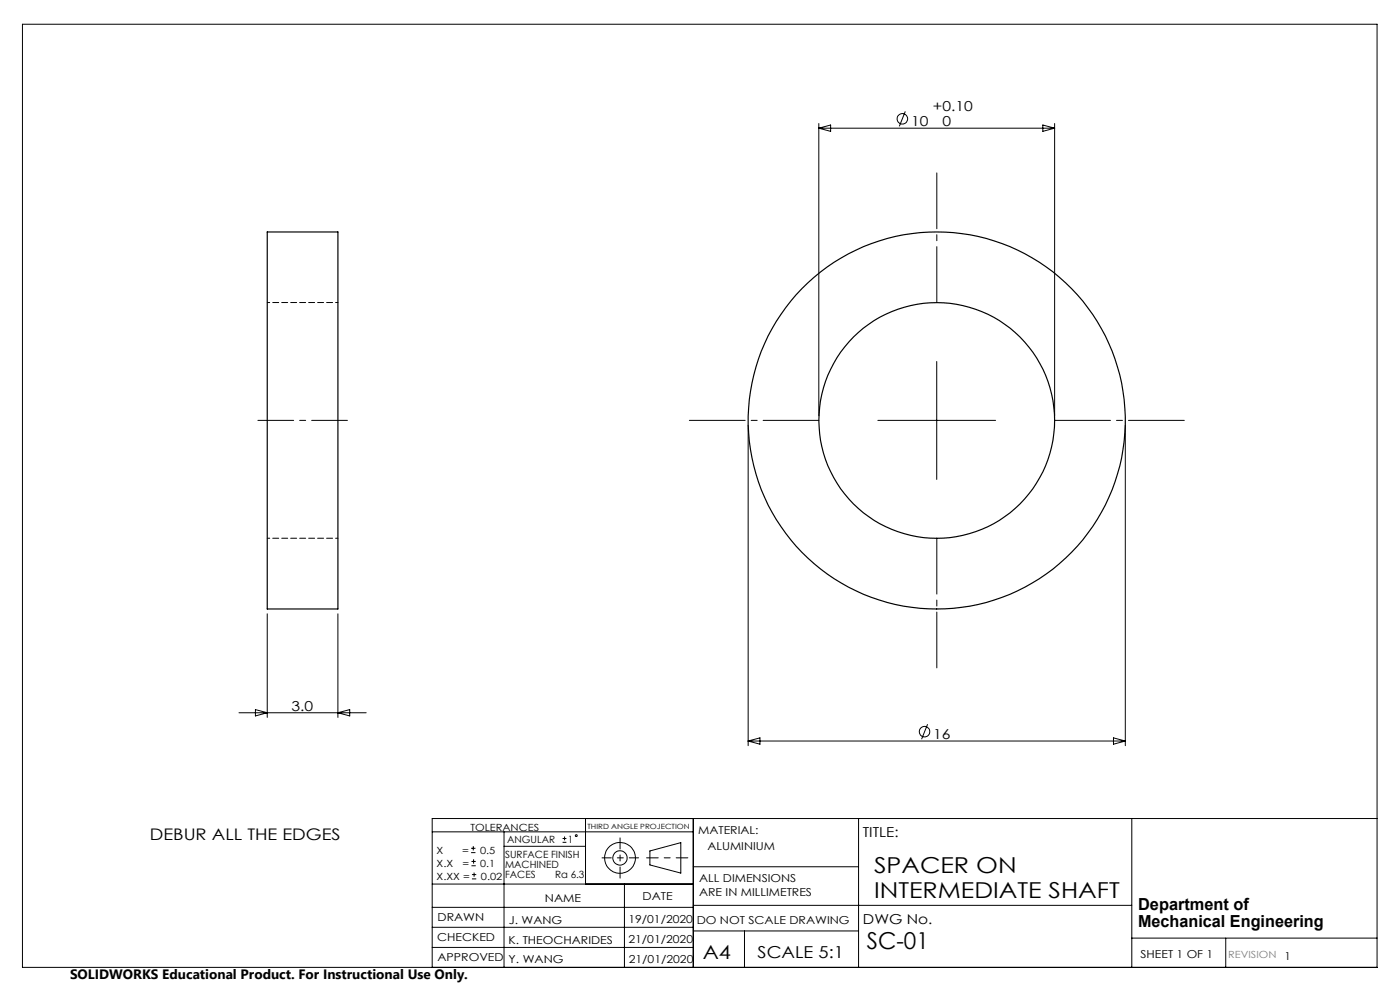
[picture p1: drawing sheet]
<svg xmlns="http://www.w3.org/2000/svg" width="297mm" height="210mm" viewBox="0 0 297 210" stroke-linecap="round" stroke-linejoin="round" font-family="sans-serif">
<g fill="none" stroke="#000" stroke-width=".21">
<path d="M4.8 5.1h287.3v200.1h-287.3zM173.7 26.2v62M173.7 27.2h50M173.7 27.2l2.5-.7v1.4zM192.1 23.6l-1.3 3.2M221.2 26.5l2.5 .7-2.5 .7zM223.7 26.2v62M198.7 76.7v25M158.7 90.2v68M186.2 89.2h25M238.7 90.2v68M56.7 130.2v22"/>
<path d="M71.7 130.2v22M50.7 151.2h27M54.2 150.5l2.5 .7-2.5 .7zM71.7 151.2l2.5-.7v1.4zM158.7 157.2h80M158.7 157.2l2.5-.7v1.4zM196.8 153.6l-1.3 3.2M236.2 156.5l2.5 .7-2.5 .7zM91.7 176.5h55.4M99.9 179.9h1M100.4 179.5v.9M106.9 176.5v28.7"/>
<path d="M106.9 179.5h17.3M119.3 178.7h.9M119.3 177.9h.9M119.8 177.4v.9M124.2 173.6v13.9M147.1 173.6v31.6M182.1 173.6v31.6M240.1 173.6v31.6M292.1 173.6h-200.4v31.6M91.7 196.7h55.4M91.7 192.5h55.4M91.7 187.5h55.4"/>
<path d="M99.9 180.9h1M100 183.6h.9M100 182.7h.9M100.1 186.4h.9M100.1 185.5h.9M100.5 182.3v.9M100.6 185.1v.9M132.5 187.5v17.7M137.9 180.5l6.5-1.8v6.5l-6.5-1.7zM147.1 183.9h35M147.1 197.5h35M147.1 192h93"/>
<path d="M157.9 197.5v7.7M240.1 199h52M260 199v6.2M91.7 201h55.4"/>
<circle cx="191.4" cy="25.2" r="1.11"/>
<circle cx="196.1" cy="155.2" r="1.11"/>
<circle cx="122.2" cy="177.3" r=".2"/>
<circle cx="131.5" cy="182" r="1.52"/>
<circle cx="131.5" cy="182" r="3.3"/>
</g>
<path d="M145.9 182h-8.7" fill="none" stroke="#000" stroke-width=".21" stroke-dasharray="15.2 1.3 1.3 1.3" stroke-dashoffset="12.8"/>
<path d="M131.5 177.7v8.6" fill="none" stroke="#000" stroke-width=".21" stroke-dasharray="15.2 1.3 1.3 1.3" stroke-dashoffset="12.9"/>
<path d="M127.7 182h7.8" fill="none" stroke="#000" stroke-width=".21" stroke-dasharray="15.2 1.3 1.3 1.3" stroke-dashoffset="13.3"/>
<path d="M198.7 64.2v-27.5M173.7 89.2h-27.5M223.7 89.2h27.5M198.7 114.2v27.5" fill="none" stroke="#000" stroke-width=".21" stroke-dasharray="15.2 1.3 1.3 1.3" stroke-dashoffset="3.4"/>
<path d="M73.7 89.2h-19" fill="none" stroke="#000" stroke-width=".21" stroke-dasharray="15.2 1.3 1.3 1.3" stroke-dashoffset="7.6"/>
<g fill="none" stroke="#000" stroke-width=".25">
<path d="M56.7 49.2h15v80h-15z"/>
<circle cx="198.7" cy="89.2" r="25"/>
<circle cx="198.7" cy="89.2" r="40"/>
</g>
<path d="M71.7 64.2h-15M56.7 114.2h15" fill="none" stroke="#000" stroke-width=".21" stroke-dasharray="1.3 .6" stroke-dashoffset=".8"/>
<text font-size="4.9" x="183.9" y="201.4">SC-01</text>
<g font-size="4.7">
<text x="185.4" y="185.2">SPACER ON</text>
<text x="185.4" y="190.4">INTERMEDIATE SHAFT</text>
</g>
<text font-size="4.1" x="149.1" y="203.3">A4</text>
<g font-size="3.5">
<text x="241.4" y="193.1">Department of</text>
<text x="241.4" y="196.6">Mechanical Engineering</text>
<text x="160.7" y="203.2">SCALE 5:1</text>
</g>
<text font-size="3.4" x="31.8" y="178.3">DEBUR ALL THE EDGES</text>
<g font-size="2.9">
<text x="197.9" y="23.5">+0.10</text>
<text x="193.3" y="26.7">10</text>
<text x="199.9" y="26.8">0</text>
<text x="61.8" y="150.8">3.0</text>
<text x="198" y="156.7">16</text>
<text x="183" y="177.5">TITLE:</text>
<text x="183.1" y="196">DWG No.</text>
<text x="14.9" y="207.6">SOLIDWORKS Educational Product. For Instructional Use Only.</text>
</g>
<g font-size="2.3">
<text x="148.1" y="177">MATERIAL:</text>
<text x="150.1" y="180.4">ALUMINIUM</text>
<text x="115.6" y="191.3">NAME</text>
<text x="136.3" y="191">DATE</text>
<text x="148.3" y="187.1">ALL DIMENSIONS</text>
<text x="148.3" y="190.1">ARE IN MILLIMETRES</text>
<text x="92.8" y="195.5">DRAWN</text>
<text x="107.9" y="196">J. WANG</text>
<text x="133.3" y="195.8">19/01/2020</text>
<text x="147.8" y="195.9">DO NOT SCALE DRAWING</text>
<text x="92.8" y="199.5">CHECKED</text>
<text x="92.8" y="203.9">APPROVED</text>
<text x="107.9" y="200.2">K. THEOCHARIDES</text>
<text x="133.3" y="200.1">21/01/2020</text>
<text x="242" y="203.2">SHEET 1 OF 1</text>
<text x="272.5" y="203.7">1</text>
<text x="107.9" y="204.3">Y. WANG</text>
<text x="133.4" y="204.3">21/01/2020</text>
</g>
<g font-size="2.1">
<text x="99.8" y="176.2">TOLERANCES</text>
<text x="107.6" y="178.8">ANGULAR</text>
<text x="120.5" y="178.8">1</text>
<text x="92.6" y="181.1">X</text>
<text x="92.6" y="183.9">X.X</text>
<text x="98" y="181.1">=</text>
<text x="98.1" y="183.9">=</text>
<text x="101.8" y="181.1">0.5</text>
<text x="101.9" y="183.9">0.1</text>
<text x="107.2" y="182">SURFACE FINISH</text>
<text x="107.2" y="184.1">MACHINED</text>
<text x="92.6" y="186.7">X.XX =</text>
<text x="102" y="186.7">0.02</text>
<text x="107.2" y="186.2">FACES</text>
<text x="117.8" y="186.2">Ra 6.3</text>
</g>
<text font-size="2.1" fill="#808080" x="260.6" y="203.2">REVISION</text>
<text font-size="1.5" x="124.6" y="175.8">THIRD ANGLE PROJECTION</text>
</svg>
